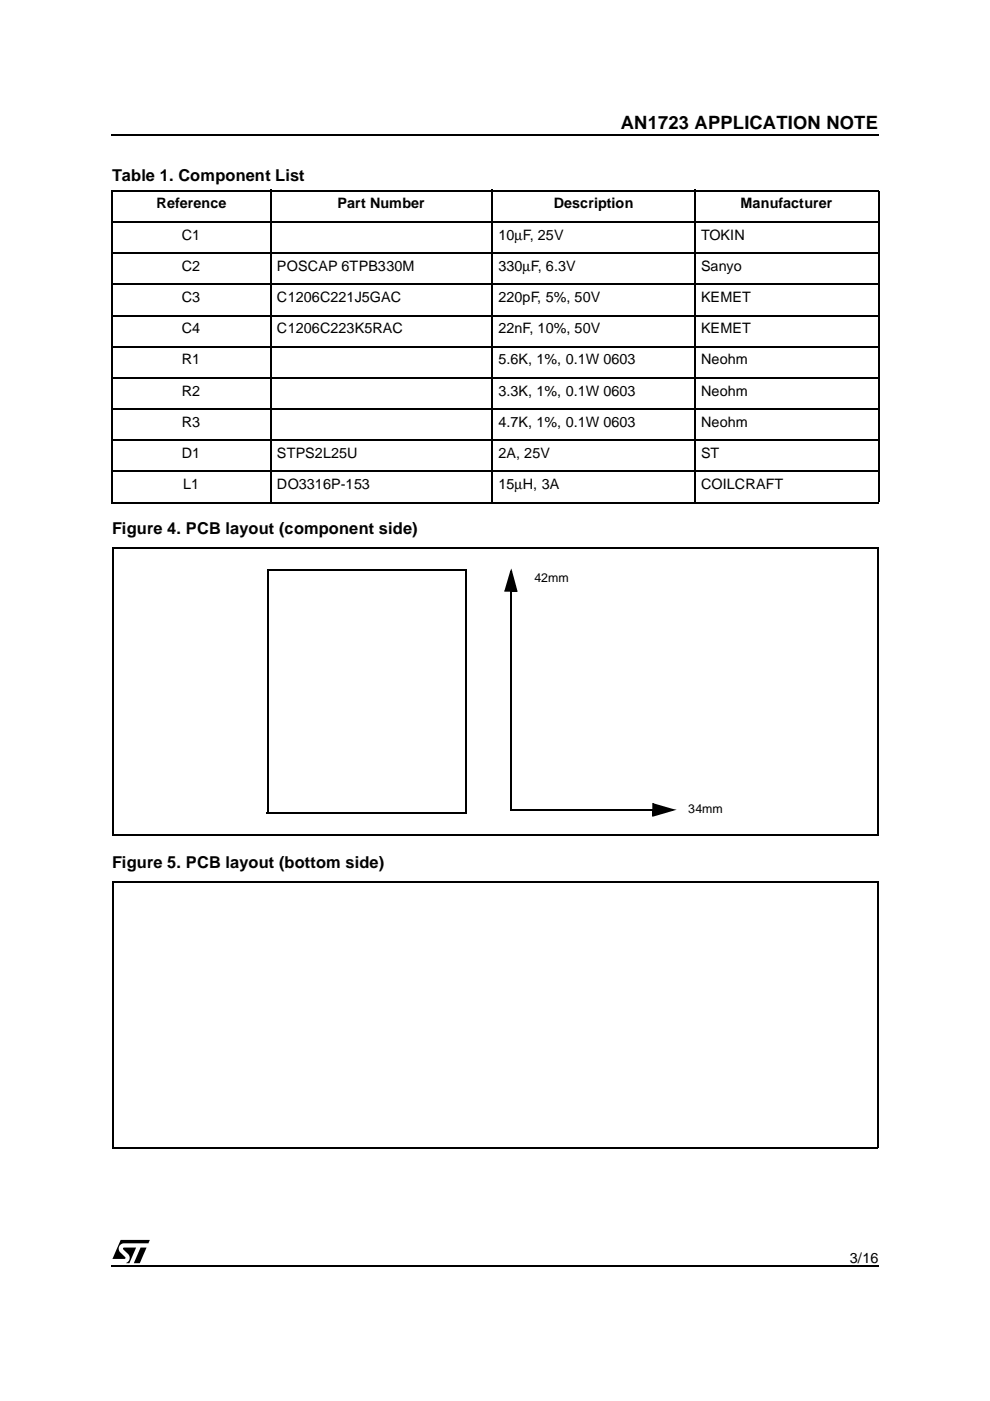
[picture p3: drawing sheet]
<svg xmlns="http://www.w3.org/2000/svg" width="210mm" height="297mm" viewBox="0 0 210 297" stroke-linecap="round" stroke-linejoin="round" font-family="sans-serif">
<path d="M23.7 28.4v.3zM186.2 28.4l.1 .3zM23.7 268.4v.2zM186.2 268.4l.1 .2z" fill="#000"/>
<path d="M23.7 28.5h162.5M23.7 268.5h162.5" fill="none" stroke="#000" stroke-width=".25"/>
<path d="M23.7 262.9h8.2v5h-8.2z" fill="#fff"/>
<path d="M108.2 125.4l.3 .1zM108.4 120.5l1.4 4.9h-.4l-.1-.1-1.1-4.1 .4-.1-1.2 4.2-.4-.1 .1-.2h1.2v.4h-1.4zM108.3 125h1.1v.4h-1.1zM108.2 171.7l.3 .1zM108.2 171.6l.1 .2zM138.2 171.6l.1 .2zM138.3 170.2l5.2 1.5-5.2 1.5v-.3l.2-.2 4-1.2 .1 .4-4.1-1.2 .1-.4 .1 .2v1.2h-.4zM138.3 171.7h.4v1.2h-.4zM26.1 264.6l2.8-.1-1.5 3.3h-.7a1.17 1.17 0 0 0 .5-1.9l-1.1-1zM29.8 264.5h1.3l-1.5 3.3h-1.2zM25.6 262.9h6.2l-.3 .7h-5.2a1.12 1.12 0 0 0-1.1 .7 1.12 1.12 0 0 0 .3 1.3l1.1 1-.1 .3h-2.7z" fill="#000"/>
<g fill="none" stroke="#000" stroke-width=".25">
<path d="M23.7 40.4h162.6M23.7 47h162.6M23.7 53.7h162.6M23.8 40.5v65.9M57.4 40.3v66.4M104.4 40.3v66.4M147.4 40.3v66.4M186.3 40.5v65.9M23.7 60.3h162.6M23.7 66.9h162.6M23.7 73.5h162.6M23.7 80.1h162.6"/>
<path d="M23.7 86.7h162.6M23.7 93.3h162.6M23.7 99.9h162.6M23.7 106.6h162.6M108.4 125.5v46.2M108.3 171.7h29.9"/>
</g>
<path d="M108.3 121.2l1.1 4.1h-2.3zM138.5 170.5l4 1.2-4 1.2z" fill="#000"/>
<path d="M56.7 120.8h42v51.5h-42z" fill="#fff"/>
<path d="M56.8 120.9h41.9v51.4h-41.9z" fill-rule="evenodd" fill="#fff"/>
<path d="M56.7 120.8h42.2M56.7 120.6v51.7M98.7 120.8v51.7M56.5 172.3h42.2" fill="none" stroke="#000" stroke-width=".42"/>
<path d="M23.8 116.3h162.5M23.9 116.1v61M186.2 116.2v61.1M23.7 177.1h162.4" fill="none" stroke="#000" stroke-width=".25"/>
<path d="M84.2 189.7h41.6v50.8h-41.6z" fill="#fff"/>
<path d="M84.3 189.8h41.5v50.7h-41.5z" fill-rule="evenodd" fill="#fff"/>
<path d="M23.8 187h162.5M23.9 186.8v56.5M186.2 186.9v56.6M23.7 243.3h162.4" fill="none" stroke="#000" stroke-width=".25"/>
<text font-size="3.9" x="131.6" y="27.4">AN1723 APPLICATION NOTE</text>
<g font-size="3.5">
<text x="23.7" y="38.3">Table 1. Component List</text>
<text x="23.7" y="113.3">Figure 4. PCB layout (component side)</text>
<text x="23.7" y="184">Figure 5. PCB layout (bottom side)</text>
</g>
<g font-size="3">
<text x="33.1" y="44.2">Reference</text>
<text x="71.6" y="44.2">Part Number</text>
<text x="117.4" y="44.2">Description</text>
<text x="157" y="44.2">Manufacturer</text>
<text x="38.6" y="50.9">C1</text>
<text x="105.7" y="50.9">10µF, 25V</text>
<text x="148.6" y="50.9">TOKIN</text>
<text x="38.6" y="57.5">C2</text>
<text x="58.7" y="57.5">POSCAP 6TPB330M</text>
<text x="105.7" y="57.5">330µF, 6.3V</text>
<text x="148.6" y="57.5">Sanyo</text>
<text x="38.6" y="64.1">C3</text>
<text x="58.7" y="64.1">C1206C221J5GAC</text>
<text x="105.7" y="64.1">220pF, 5%, 50V</text>
<text x="148.6" y="64.1">KEMET</text>
<text x="38.6" y="70.7">C4</text>
<text x="58.7" y="70.7">C1206C223K5RAC</text>
<text x="105.7" y="70.7">22nF, 10%, 50V</text>
<text x="148.6" y="70.7">KEMET</text>
<text x="38.6" y="77.3">R1</text>
<text x="105.7" y="77.3">5.6K, 1%, 0.1W 0603</text>
<text x="148.6" y="77.3">Neohm</text>
<text x="38.6" y="83.9">R2</text>
<text x="105.7" y="83.9">3.3K, 1%, 0.1W 0603</text>
<text x="148.6" y="83.9">Neohm</text>
<text x="38.6" y="90.5">R3</text>
<text x="105.7" y="90.5">4.7K, 1%, 0.1W 0603</text>
<text x="148.6" y="90.5">Neohm</text>
<text x="38.6" y="97.1">D1</text>
<text x="58.7" y="97.1">STPS2L25U</text>
<text x="105.7" y="97.1">2A, 25V</text>
<text x="148.6" y="97.1">ST</text>
<text x="38.8" y="103.8">L1</text>
<text x="58.7" y="103.8">DO3316P-153</text>
<text x="105.7" y="103.8">15µH, 3A</text>
<text x="148.6" y="103.8">COILCRAFT</text>
<text x="180.2" y="267.7">3/16</text>
</g>
<g font-size="2.6">
<text x="113.3" y="123.3">42mm</text>
<text x="145.9" y="172.4">34mm</text>
</g>
</svg>
